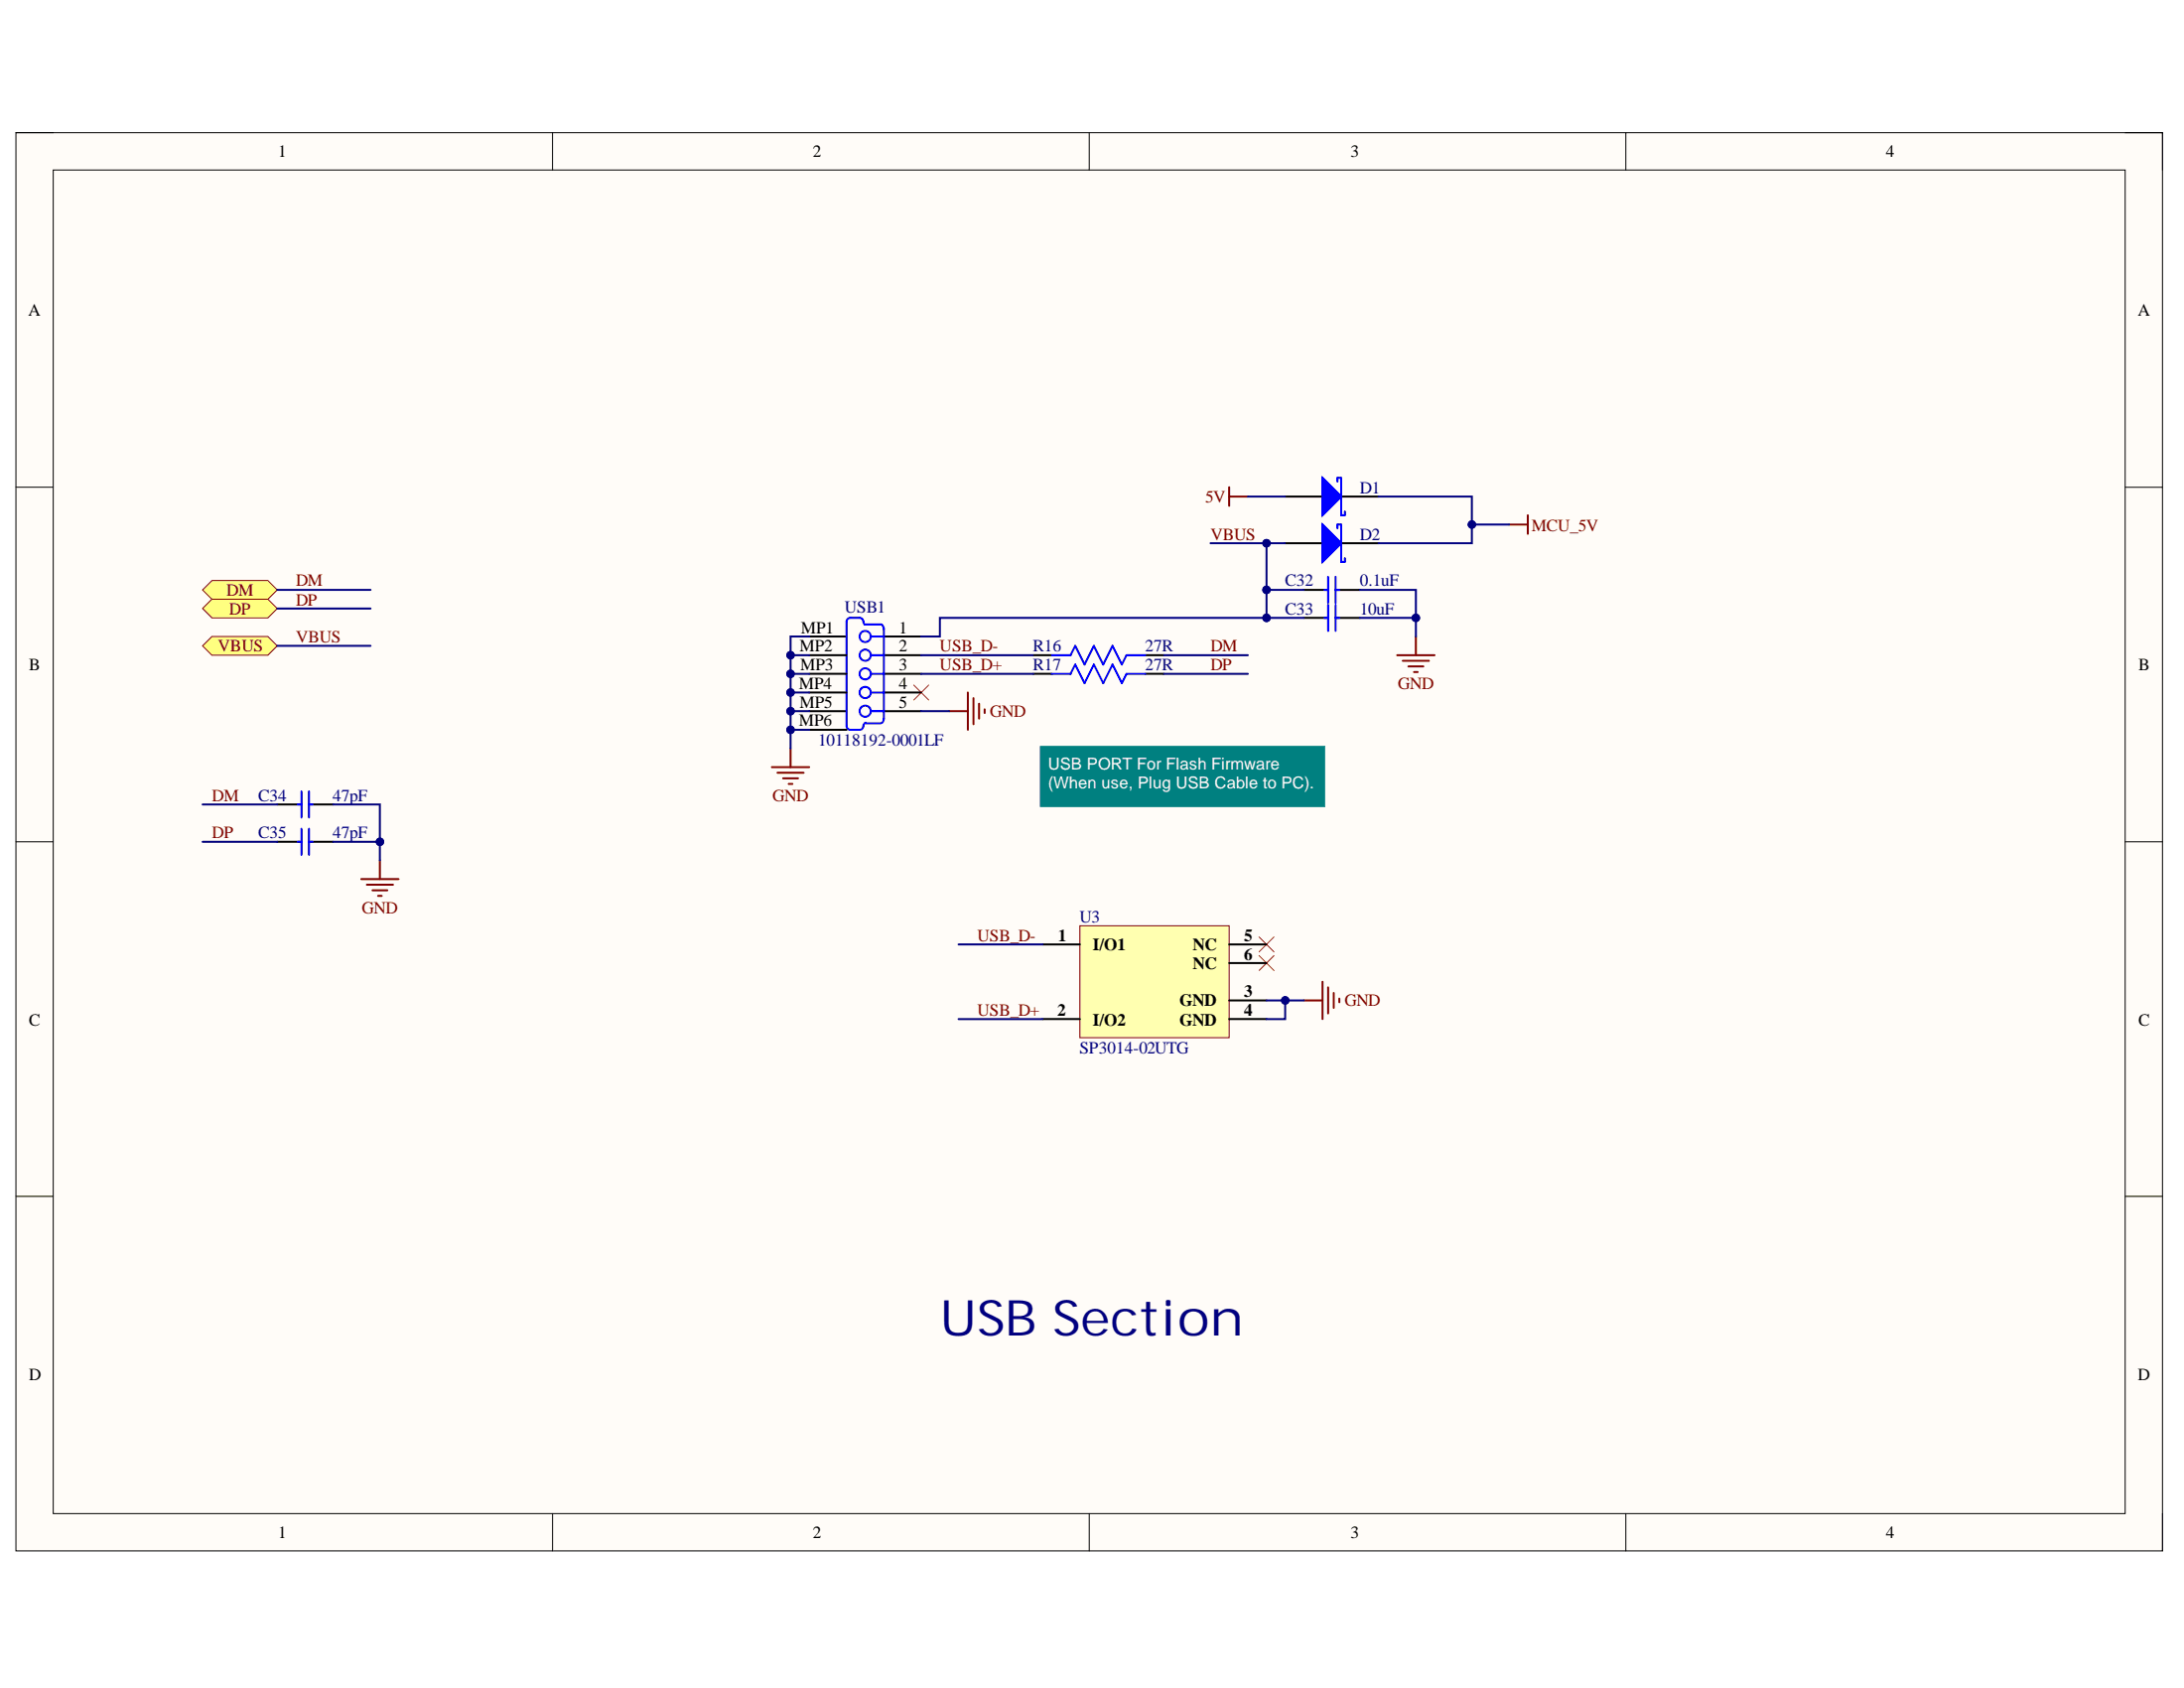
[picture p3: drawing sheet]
<svg xmlns="http://www.w3.org/2000/svg" width="279mm" height="216mm" viewBox="0 0 279 216" stroke-linecap="round" stroke-linejoin="round" font-family="sans-serif">
<path d="M2 17h274.6v181.4h-274.6z" fill-rule="evenodd" fill="#fffcf8"/>
<path d="M2 17h274.6v181.4h-274.6z" fill="none" stroke="#000" stroke-width=".13"/>
<path d="M6.8 21.7h265.1v171.9h-265.1z" fill-rule="evenodd" fill="#fffcf8"/>
<g fill="none" stroke="#000" stroke-width=".13">
<path d="M2 17h4.8M70.7 17v4.7M139.3 17v4.7M208 17v4.7M271.9 17h4.7v4.7M6.8 21.7h265.1v171.9h-265.1zM2 62.3h4.8M271.9 62.3h4.7M2 107.7h4.8M271.9 107.7h4.7M2 153h4.8M271.9 153h4.7"/>
<path d="M70.7 193.6v4.8M139.3 193.6v4.8M208 193.6v4.8M276.6 193.6v4.8"/>
</g>
<path d="M166.8 79h3.1M170.9 79h3.1M35.5 102.9h3.1M35.5 107.7h3.1M39.5 102.9h3.1M39.5 107.7h3.1" fill="none" stroke="#000" stroke-width=".25"/>
<path d="M169.4 79h.5M169.9 77.4v3.3M170.9 77.4v3.3M170.9 79h.4M38.1 102.9h.5M38.1 107.7h.5M38.6 101.2v3.4M38.6 106v3.3M39.5 101.2v3.4M39.5 106v3.3M39.5 102.9h.5M39.5 107.7h.5" fill="none" stroke="#00f" stroke-width=".25"/>
<path d="M116.9 87.6l1.9 1.9M118.8 87.6l-1.9 1.9M161.1 119.8l1.9 2M163 119.8l-1.9 2M161.1 122.2l1.9 1.9M163 122.2l-1.9 1.9" fill="none" stroke="#f00" stroke-width=".13"/>
<g fill="none" stroke="#800000" stroke-width=".25">
<path d="M157.2 62.3v2.4M157.2 63.5h2.4M121.4 91h2.4M123.8 88.6v4.7M124.5 89.3v3.3M125.3 90v1.9M126 90.7v.5M178.7 83.8h4.8M179.5 84.5h3.3M180.2 85.2h1.9M180.9 86h.5M181.1 81.4v2.4"/>
<path d="M46.2 112.4h4.8M46.9 113.2h3.4M47.6 113.9h2M48.4 114.6h.4M48.6 110.1v2.3M166.8 128h2.4M169.2 125.6v4.7M169.9 126.3v3.3M170.6 127v1.9M171.3 127.7v.5"/>
</g>
<path d="M133.4 95.7h35.8v7.2h-35.8z" fill-rule="evenodd" fill="#008080"/>
<path d="M133.4 95.7h35.8v7.2h-35.8z" fill="none" stroke="#008080" stroke-width=".68"/>
<path d="M25.9 77.8l1.2-1.2h7.2l1.2 1.2-1.2 1.2h-7.2z" fill-rule="evenodd" fill="#ffff80"/>
<path d="M25.9 77.8l1.2-1.2h7.2l1.2 1.2-1.2 1.2h-7.2z" fill="none" stroke="#800000" stroke-width=".13"/>
<path d="M25.9 75.4l1.2-1.1h7.2l1.2 1.1-1.2 1.2h-7.2z" fill-rule="evenodd" fill="#ffff80"/>
<path d="M25.9 75.4l1.2-1.1h7.2l1.2 1.1-1.2 1.2h-7.2z" fill="none" stroke="#800000" stroke-width=".13"/>
<g fill="none" stroke="#000" stroke-width=".25">
<path d="M103.5 91h4.8M103.5 81.4h4.8M103.5 83.8h4.8M103.5 86.2h4.8M103.5 88.6h4.8M103.5 93.3h4.8M113.1 91h4.8M113.1 81.4h4.8M113.1 83.8h4.8M113.1 86.2h4.8M113.1 88.6h4.8M132.2 83.8h2.4"/>
<path d="M132.2 86.2h2.4M146.5 83.8h2.4M146.5 86.2h2.4"/>
</g>
<g fill="none" stroke="#00f" stroke-width=".25">
<path d="M110.6 79.9l-.1-.2a.55 .55 0 0 0-.5-.7l-1.5 .1-.2 .4v13.4l.2 .4h.3h1.4l.2-.2v-.2M110.7 79.9h2M112.8 79.9l.3 .6v11.4l-.3 .6M110.7 92.5h2M110.8 92.4l-.3 .3-.1 .1M111.4 83.8h1.7M111.4 88.6h1.7M111.4 86.2h1.7M111.4 91h1.7M111.4 81.4h1.7M134.6 83.8h2.4l.6-1.2 1.1 2.4 1.2-2.4 1.2 2.4 1.2-2.4 1.2 2.4 .6-1.2h2.4M134.6 86.2h2.4l.6-1.2 1.1 2.4 1.2-2.4 1.2 2.4 1.2-2.4 1.2 2.4 .6-1.2h2.4"/>
<circle cx="110.7" cy="83.8" r=".72"/>
<circle cx="110.7" cy="81.4" r=".72"/>
<circle cx="110.7" cy="91" r=".72"/>
<circle cx="110.7" cy="86.2" r=".72"/>
<circle cx="110.7" cy="88.6" r=".72"/>
</g>
<path d="M193.1 67.1h2.4M195.5 65.9v2.4" fill="none" stroke="#800000" stroke-width=".25"/>
<path d="M25.9 82.6l1.2-1.2h7.2l1.2 1.2-1.2 1.2h-7.2z" fill-rule="evenodd" fill="#ffff80"/>
<path d="M25.9 82.6l1.2-1.2h7.2l1.2 1.2-1.2 1.2h-7.2z" fill="none" stroke="#800000" stroke-width=".13"/>
<path d="M164.4 63.5h4.8M166.8 75.4h3.1M170.9 75.5h3.1M171.6 63.5h4.8" fill="none" stroke="#000" stroke-width=".25"/>
<path d="M169.4 75.4h.5M169.9 73.8v3.3M170.9 73.8v3.3M170.9 75.4h.4" fill="none" stroke="#00f" stroke-width=".25"/>
<path d="M169.2 61.1l2.4 2.4-2.4 2.4z" fill="#00f"/>
<path d="M169.2 61.1l2.4 2.4-2.4 2.4zM171.1 61.6v-.5h.5v4.8h.5v-.5" fill="none" stroke="#00f" stroke-width=".25"/>
<path d="M164.4 69.5h4.8M171.6 69.5h4.8" fill="none" stroke="#000" stroke-width=".25"/>
<path d="M169.2 67.1l2.4 2.4-2.4 2.4z" fill="#00f"/>
<path d="M169.2 67.1l2.4 2.4-2.4 2.4zM171.1 67.6v-.5h.5v4.8h.5v-.5" fill="none" stroke="#00f" stroke-width=".25"/>
<path d="M98.7 98.1h4.8M99.5 98.8h3.3M100.2 99.6h1.9M101.1 95.7v2.4M100.9 100.3h.5" fill="none" stroke="#800000" stroke-width=".25"/>
<path d="M138.1 118.4h19.1v14.3h-19.1z" fill-rule="evenodd" fill="#ffffb0"/>
<path d="M138.1 118.4h19.1v14.3h-19.1z" fill="none" stroke="#800000" stroke-width=".13"/>
<path d="M133.4 120.8h4.7M133.4 130.3h4.7M157.2 120.8h4.8M157.2 130.3h4.8M157.2 128h4.8M157.2 123.2h4.8" fill="none" stroke="#000" stroke-width=".25"/>
<path d="M117.9 91h3.5M162 128h2.4v2.3h-2.4" fill="none" stroke="#000080" stroke-width=".25"/>
<circle cx="164.4" cy="128" r=".48" fill="#000080"/>
<circle cx="164.4" cy="128" r=".48" fill="none" stroke="#000080" stroke-width=".13"/>
<path d="M164.4 128h2.4" fill="none" stroke="#000080" stroke-width=".25"/>
<circle cx="164.4" cy="128" r=".48" fill="#000080"/>
<circle cx="164.4" cy="128" r=".48" fill="none" stroke="#000080" stroke-width=".13"/>
<path d="M117.9 83.8h14.3M117.9 86.2h14.3M148.9 83.8h10.7M148.9 86.2h10.7M42.6 102.9h6v4.8h-6" fill="none" stroke="#000080" stroke-width=".25"/>
<circle cx="48.6" cy="107.7" r=".48" fill="#000080"/>
<circle cx="48.6" cy="107.7" r=".48" fill="none" stroke="#000080" stroke-width=".13"/>
<path d="M48.6 107.7v2.4" fill="none" stroke="#000080" stroke-width=".25"/>
<circle cx="48.6" cy="107.7" r=".48" fill="#000080"/>
<circle cx="48.6" cy="107.7" r=".48" fill="none" stroke="#000080" stroke-width=".13"/>
<path d="M166.8 75.4h-4.8v3.6M25.9 102.9h9.6M25.9 107.7h9.6" fill="none" stroke="#000080" stroke-width=".25"/>
<circle cx="162" cy="75.4" r=".48" fill="#000080"/>
<circle cx="162" cy="75.4" r=".48" fill="none" stroke="#000080" stroke-width=".13"/>
<circle cx="162" cy="79" r=".48" fill="#000080"/>
<circle cx="162" cy="79" r=".48" fill="none" stroke="#000080" stroke-width=".13"/>
<path d="M174 75.5h7.1v3.5h-7.1" fill="none" stroke="#000080" stroke-width=".25"/>
<circle cx="181.1" cy="79" r=".48" fill="#000080"/>
<circle cx="181.1" cy="79" r=".48" fill="none" stroke="#000080" stroke-width=".13"/>
<path d="M181.1 79v2.4" fill="none" stroke="#000080" stroke-width=".25"/>
<circle cx="181.1" cy="79" r=".48" fill="#000080"/>
<circle cx="181.1" cy="79" r=".48" fill="none" stroke="#000080" stroke-width=".13"/>
<path d="M164.4 69.5h-2.4v5.9" fill="none" stroke="#000080" stroke-width=".25"/>
<circle cx="162" cy="69.5" r=".48" fill="#000080"/>
<circle cx="162" cy="69.5" r=".48" fill="none" stroke="#000080" stroke-width=".13"/>
<circle cx="162" cy="75.4" r=".48" fill="#000080"/>
<circle cx="162" cy="75.4" r=".48" fill="none" stroke="#000080" stroke-width=".13"/>
<path d="M188.3 67.1h4.8" fill="none" stroke="#000080" stroke-width=".25"/>
<circle cx="188.3" cy="67.1" r=".48" fill="#000080"/>
<circle cx="188.3" cy="67.1" r=".48" fill="none" stroke="#000080" stroke-width=".13"/>
<path d="M154.9 69.5h7.1" fill="none" stroke="#000080" stroke-width=".25"/>
<circle cx="162" cy="69.5" r=".48" fill="#000080"/>
<circle cx="162" cy="69.5" r=".48" fill="none" stroke="#000080" stroke-width=".13"/>
<path d="M35.5 77.8h11.9M35.5 75.4h11.9M159.6 63.5h4.8M176.4 63.5h11.9v6h-11.9" fill="none" stroke="#000080" stroke-width=".25"/>
<circle cx="188.3" cy="67.1" r=".48" fill="#000080"/>
<circle cx="188.3" cy="67.1" r=".48" fill="none" stroke="#000080" stroke-width=".13"/>
<path d="M166.8 79h-46.6v2.4h-2.3M35.5 82.6h11.9" fill="none" stroke="#000080" stroke-width=".25"/>
<circle cx="162" cy="79" r=".48" fill="#000080"/>
<circle cx="162" cy="79" r=".48" fill="none" stroke="#000080" stroke-width=".13"/>
<path d="M103.5 81.4h-2.4v14.3" fill="none" stroke="#000080" stroke-width=".25"/>
<circle cx="101.1" cy="83.8" r=".48" fill="#000080"/>
<circle cx="101.1" cy="83.8" r=".48" fill="none" stroke="#000080" stroke-width=".13"/>
<circle cx="101.1" cy="86.2" r=".48" fill="#000080"/>
<circle cx="101.1" cy="86.2" r=".48" fill="none" stroke="#000080" stroke-width=".13"/>
<circle cx="101.1" cy="88.6" r=".48" fill="#000080"/>
<circle cx="101.1" cy="88.6" r=".48" fill="none" stroke="#000080" stroke-width=".13"/>
<circle cx="101.1" cy="91" r=".48" fill="#000080"/>
<circle cx="101.1" cy="91" r=".48" fill="none" stroke="#000080" stroke-width=".13"/>
<circle cx="101.1" cy="93.3" r=".48" fill="#000080"/>
<circle cx="101.1" cy="93.3" r=".48" fill="none" stroke="#000080" stroke-width=".13"/>
<path d="M101.1 83.8h2.4" fill="none" stroke="#000080" stroke-width=".25"/>
<circle cx="101.1" cy="83.8" r=".48" fill="#000080"/>
<circle cx="101.1" cy="83.8" r=".48" fill="none" stroke="#000080" stroke-width=".13"/>
<path d="M101.1 86.2h2.4" fill="none" stroke="#000080" stroke-width=".25"/>
<circle cx="101.1" cy="86.2" r=".48" fill="#000080"/>
<circle cx="101.1" cy="86.2" r=".48" fill="none" stroke="#000080" stroke-width=".13"/>
<path d="M101.1 88.6h2.4" fill="none" stroke="#000080" stroke-width=".25"/>
<circle cx="101.1" cy="88.6" r=".48" fill="#000080"/>
<circle cx="101.1" cy="88.6" r=".48" fill="none" stroke="#000080" stroke-width=".13"/>
<path d="M101.1 91h2.4" fill="none" stroke="#000080" stroke-width=".25"/>
<circle cx="101.1" cy="91" r=".48" fill="#000080"/>
<circle cx="101.1" cy="91" r=".48" fill="none" stroke="#000080" stroke-width=".13"/>
<path d="M101.1 93.3h2.4" fill="none" stroke="#000080" stroke-width=".25"/>
<circle cx="101.1" cy="93.3" r=".48" fill="#000080"/>
<circle cx="101.1" cy="93.3" r=".48" fill="none" stroke="#000080" stroke-width=".13"/>
<path d="M122.6 120.8h10.8M122.6 130.3h10.8" fill="none" stroke="#000080" stroke-width=".25"/>
<text font-size="6.3" fill="#000080" x="120.2" y="170.8">USB Section</text>
<g font-size="2.2">
<text x="35.6" y="20.1">1</text>
<text x="104" y="20.1">2</text>
<text x="172.8" y="20.1">3</text>
<text x="241.3" y="20.1">4</text>
<text x="3.6" y="40.4">A</text>
<text x="273.5" y="40.4">A</text>
<text x="102.3" y="83.3">MP2</text>
<text x="102.5" y="81">MP1</text>
<text x="115" y="83.3">2</text>
<text x="115" y="81">1</text>
<text x="3.7" y="85.7">B</text>
<text x="102.2" y="88.2">MP4</text>
<text x="102.4" y="85.7">MP3</text>
<text x="115" y="85.7">3</text>
<text x="115" y="88.2">4</text>
<text x="273.6" y="85.7">B</text>
<text x="102.2" y="92.9">MP6</text>
<text x="102.3" y="90.5">MP5</text>
<text x="115" y="90.5">5</text>
<text x="135.3" y="120.3">1</text>
<text x="139.8" y="121.5">I/O1</text>
<text x="152.6" y="121.5">NC</text>
<text x="152.6" y="124">NC</text>
<text x="159.2" y="120.3">5</text>
<text x="159.2" y="122.8">6</text>
<text x="3.7" y="131.1">C</text>
<text x="135.3" y="129.9">2</text>
<text x="139.8" y="131.1">I/O2</text>
<text x="150.9" y="128.7">GND</text>
<text x="150.9" y="131.1">GND</text>
<text x="159.2" y="127.5">3</text>
<text x="159.2" y="129.9">4</text>
<text x="273.6" y="131.1">C</text>
<text x="3.7" y="176.5">D</text>
<text x="273.5" y="176.5">D</text>
<text x="35.6" y="196.8">1</text>
<text x="104" y="196.8">2</text>
<text x="172.8" y="196.8">3</text>
<text x="241.3" y="196.8">4</text>
</g>
<g font-size="2.2" fill="#800000">
<text x="154.2" y="64.3">5V</text>
<text x="154.9" y="69.1">VBUS</text>
<text x="195.9" y="67.9">MCU_5V</text>
<text x="29" y="76.2">DM</text>
<text x="37.8" y="75">DM</text>
<text x="37.8" y="77.4">DP</text>
<text x="27.9" y="83.3">VBUS</text>
<text x="29.3" y="78.6">DP</text>
<text x="37.8" y="82.2">VBUS</text>
<text x="120.2" y="83.3">USB_D-</text>
<text x="154.9" y="83.3">DM</text>
<text x="120.2" y="85.7">USB_D+</text>
<text x="154.9" y="85.7">DP</text>
<text x="178.9" y="88.2">GND</text>
<text x="126.6" y="91.7">GND</text>
<text x="27.1" y="102.4">DM</text>
<text x="27.1" y="107.2">DP</text>
<text x="98.8" y="102.4">GND</text>
<text x="46.3" y="116.8">GND</text>
<text x="125" y="120.3">USB_D-</text>
<text x="125" y="129.9">USB_D+</text>
<text x="172" y="128.7">GND</text>
</g>
<g font-size="2.2" fill="#000080">
<text x="174" y="63.1">D1</text>
<text x="174" y="69.1">D2</text>
<text x="164.4" y="75">C32</text>
<text x="174" y="75">0.1uF</text>
<text x="108.1" y="78.4">USB1</text>
<text x="132.1" y="83.3">R16</text>
<text x="146.5" y="83.3">27R</text>
<text x="164.4" y="78.6">C33</text>
<text x="174" y="78.6">10uF</text>
<text x="132.1" y="85.7">R17</text>
<text x="146.5" y="85.7">27R</text>
<text x="104.7" y="95.3">10118192-0001LF</text>
<text x="33" y="102.4">C34</text>
<text x="33" y="107.2">C35</text>
<text x="42.6" y="102.4">47pF</text>
<text x="42.6" y="107.2">47pF</text>
<text x="138.1" y="118">U3</text>
<text x="138.1" y="134.7">SP3014-02UTG</text>
</g>
<g font-size="2.1" fill="#fff">
<text x="134.1" y="98.4">USB PORT For Flash Firmware</text>
<text x="134.1" y="100.8">(When use, Plug USB Cable to PC).</text>
</g>
</svg>
